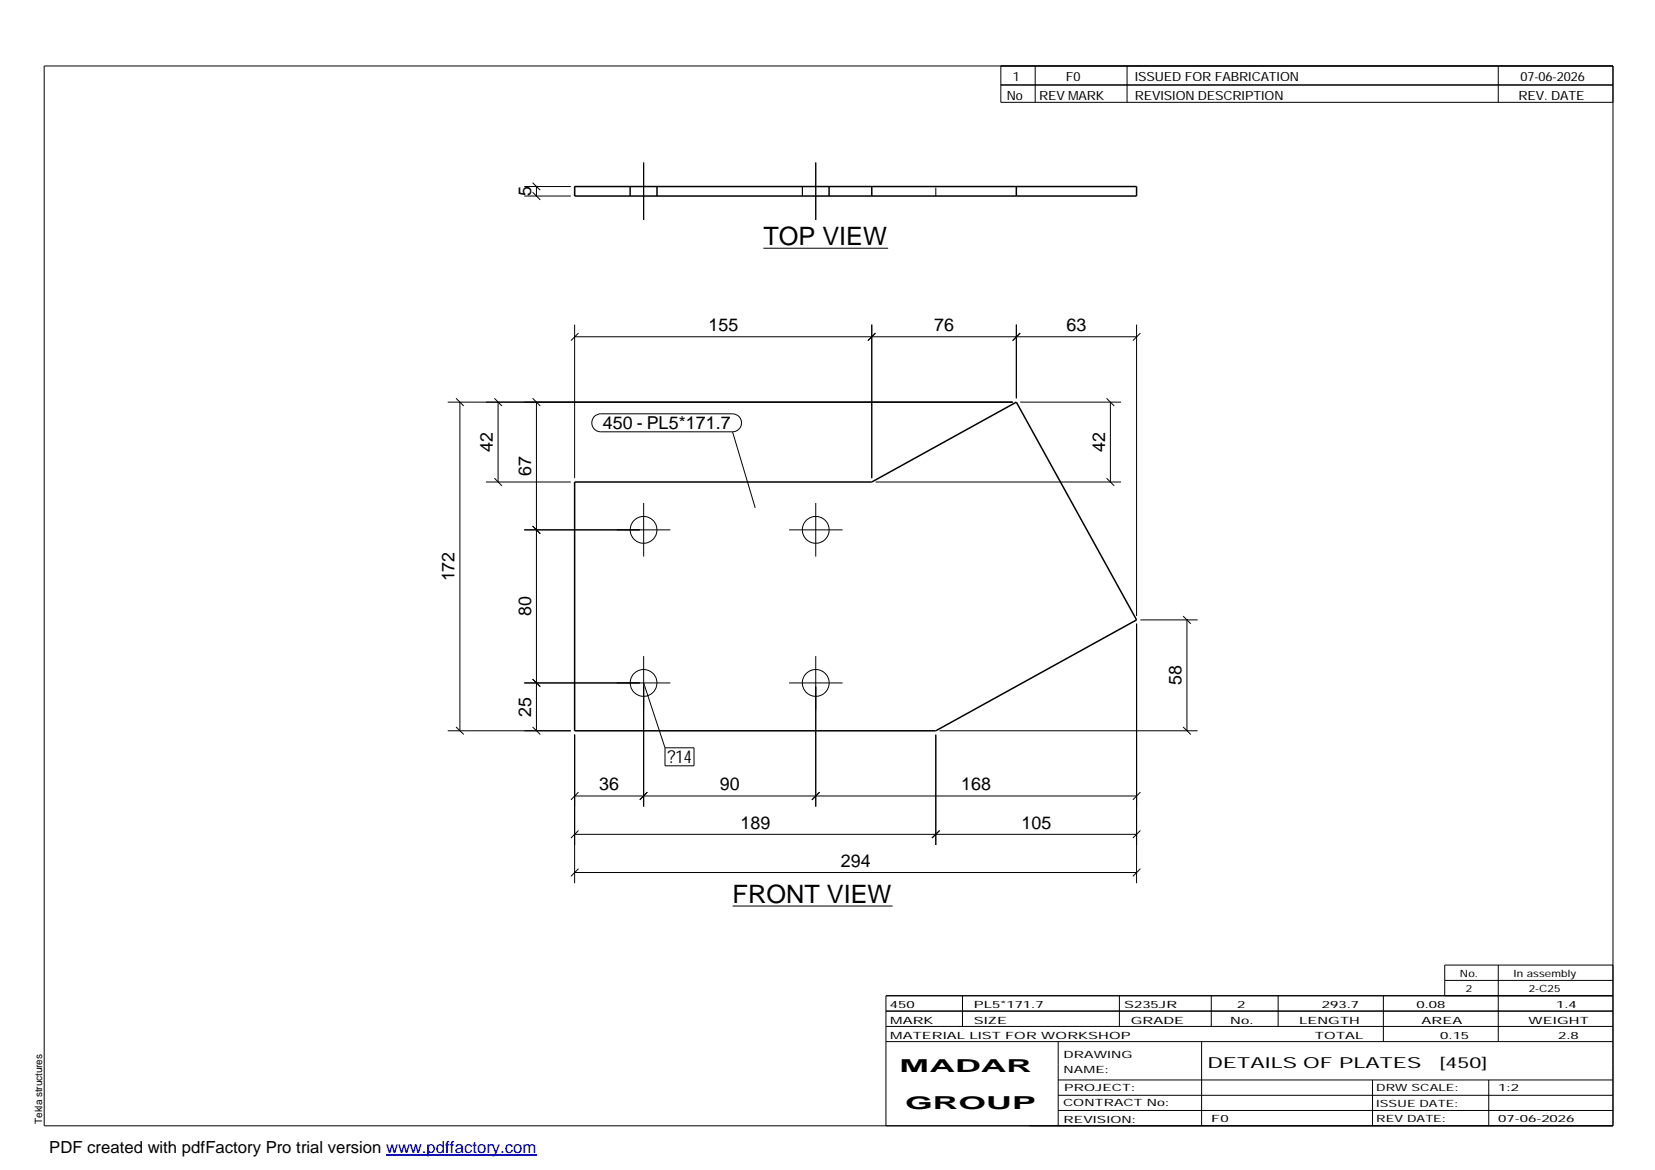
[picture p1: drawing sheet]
<svg xmlns="http://www.w3.org/2000/svg" width="420mm" height="297mm" viewBox="0 0 420 297" stroke-linecap="round" stroke-linejoin="round" font-family="sans-serif">
<g fill="none" stroke="#000" stroke-width=".25">
<path d="M11.2 16.7h398.3v269.1h-398.3zM254.1 16.7v9.3h155.4M262.8 16.7v9.3M286.1 16.7v9.3M380.4 16.7v9.3M254.1 21.6h155.4M133.1 49.8h11.8M133.1 47.4h11.8M135.2 48.8l2 1.9M135.2 46.4l2 1.9M136.2 47.4v2.4M160 47.4v2.4"/>
<path d="M163.4 41.3v14.5M166.8 47.4v2.4M203.7 47.4v2.4M207.1 41.3v14.5M210.5 47.4v2.4M193.8 63h31.7M145.9 82.4v39M145.9 85.5h142.6M146.9 84.6l-2 1.9M221.3 82.4v39M222.2 84.6l-1.9 1.9M258 82.4v18.7"/>
<path d="M259 84.6l-1.9 1.9M288.5 82.4v74M289.5 84.6l-1.9 1.9M113.7 102.1h143.4M115.8 101.1l1.9 2M116.8 102.1v83.4M125.5 101.1l1.9 2M126.4 102.1v20.3M135.2 101.1l2 2M136.2 102.1v83.4M150.9 105.7l.7-.4 .9-.2h33.5a2.29 2.29 0 0 1 2.3 2.2 2.29 2.29 0 0 1-2.3 2.3h-33.5a2.3 2.3 0 0 1-2.1-1.4 2.3 2.3 0 0 1 .5-2.5zM186 109.6l5.7 19.3"/>
<path d="M259 102.1h25.6M280.9 101.1l2 2M281.9 102.1v20.3M123.4 122.4h21.5M125.5 121.4l1.9 1.9M133.1 134.5h37.1M135.2 133.5l2 2M163.4 127.7v13.6M200.3 134.5h13.6M207.1 127.7v13.6M222.3 122.4h62.3M280.9 121.4l2 1.9"/>
<path d="M288.5 158.4v65.8M289.5 157.4h14.5M300.4 156.4l1.9 2M301.3 157.4v28.1M133.1 173.4h37.1M135.2 172.4l2 1.9M163.4 166.6v38.2M163.4 173.4l5.4 16.5M200.3 173.4h13.6M207.1 166.6v38.2M113.7 185.5h31.2M115.8 184.6l1.9 1.9"/>
<path d="M135.2 184.6l2 1.9M145.9 186.5v37.7M168.8 189.9h7.4v4.5h-7.4zM237.6 186.5v28M238.5 185.5h65.5M300.4 184.6l1.9 1.9M145.9 211.8h142.6M145.9 202.1h142.6M146.9 210.8l-2 2M146.9 201.1l-2 2M164.3 201.1l-1.9 2M208.1 201.1l-2 2"/>
<path d="M238.5 210.8l-1.9 2M289.5 210.8l-1.9 2M289.5 201.1l-1.9 2M145.9 221.5h142.6M146.9 220.5l-2 2M186 230h40.6M289.5 220.5l-1.9 2M224.9 256.7h184.6M244.3 252.8v7.8M284.2 252.8v7.8M307.5 252.8v7.8M324.5 252.8v7.8"/>
<path d="M351.2 252.8v11.6M366.8 248.9h42.7M380.4 245v19.4M409.5 245h-42.7v7.8M409.5 252.8h-184.6v33M224.9 264.4h184.6M224.9 260.6h184.6M268.6 264.4v21.4M268.6 274.2h140.9M268.6 278.1h140.9M305.1 264.4v21.4M348.4 274.2v11.6"/>
<path d="M378 274.2v11.6M268.6 281.9h140.9"/>
<circle cx="163.4" cy="134.5" r="3.4"/>
<circle cx="207.1" cy="134.5" r="3.4"/>
<circle cx="163.4" cy="173.4" r="3.4"/>
<circle cx="207.1" cy="173.4" r="3.4"/>
</g>
<path d="M145.9 47.4h142.6v2.4h-142.6zM221.3 47.4v2.4M258 47.4v2.4M145.9 122.4h75.4l36.7-20.3 30.5 55.3-50.9 28.1h-91.7z" fill="none" stroke="#000" stroke-width=".38"/>
<path d="M145.9 47.4v2.4M237.6 49.8v-2.4" fill="none" stroke="#000" stroke-width=".25" stroke-dasharray="2.1 2.1" stroke-linecap="butt"/>
<path d="M98 293.3h38.2" fill="none" stroke="#00f" stroke-width=".3"/>
<g font-size="6.4">
<text x="193.8" y="62.3">TOP VIEW</text>
<text x="186" y="229.3">FRONT VIEW</text>
</g>
<g font-size="4.5">
<text x="134.8" y="49.8" transform="rotate(-90 134.8 49.8)">5</text>
<text x="179.8" y="84.1">155</text>
<text x="237.2" y="84.1">76</text>
<text x="270.8" y="84.1">63</text>
<text x="153.1" y="109">450 - PL5*171.7</text>
<text x="125.1" y="114.8" transform="rotate(-90 125.1 114.8)">42</text>
<text x="280.5" y="114.8" transform="rotate(-90 280.5 114.8)">42</text>
<text x="134.8" y="120.8" transform="rotate(-90 134.8 120.8)">67</text>
<text x="115.4" y="147.6" transform="rotate(-90 115.4 147.6)">172</text>
<text x="134.8" y="156.4" transform="rotate(-90 134.8 156.4)">80</text>
<text x="300" y="174" transform="rotate(-90 300 174)">58</text>
<text x="134.8" y="182" transform="rotate(-90 134.8 182)">25</text>
<text x="169.4" y="193.8">?14</text>
<text x="152.1" y="200.7">36</text>
<text x="182.7" y="200.7">90</text>
<text x="244.1" y="200.7">168</text>
<text x="188" y="210.4">189</text>
<text x="259.3" y="210.4">105</text>
<text x="213.4" y="220.1">294</text>
<text x="228.4" y="272.3">MADAR</text>
<text x="229.8" y="281.6">GROUP</text>
</g>
<text font-size="4.2" x="12.5" y="292.7">PDF created with pdfFactory Pro trial version www.pdffactory.com</text>
<g font-size="3.9">
<text x="306.5" y="271.3">DETAILS OF PLATES</text>
<text x="365.4" y="271.3">[450]</text>
</g>
<g font-size="3.2">
<text x="257.1" y="20.5">1</text>
<text x="270.6" y="20.5">F0</text>
<text x="288.1" y="20.5">ISSUED FOR FABRICATION</text>
<text x="386" y="20.5">07-06-2026</text>
<text x="255.6" y="25.5">No</text>
<text x="263.8" y="25.5">REV MARK</text>
<text x="288.1" y="25.5">REVISION DESCRIPTION</text>
<text x="385.5" y="25.5">REV. DATE</text>
</g>
<g font-size="2.5">
<text x="370.6" y="247.9">No.</text>
<text x="372.1" y="251.8">2</text>
<text x="384.3" y="247.9">In assembly</text>
<text x="388.1" y="251.8">2-C25</text>
<text x="225.9" y="255.9">450</text>
<text x="247.3" y="255.9">PL5*171.7</text>
<text x="285.4" y="255.9">S235JR</text>
<text x="314.1" y="255.9">2</text>
<text x="335.6" y="255.9">293.7</text>
<text x="359.6" y="255.9">0.08</text>
<text x="395.1" y="255.9">1.4</text>
<text x="226" y="263.7">MATERIAL LIST FOR WORKSHOP</text>
<text x="226" y="259.9">MARK</text>
<text x="247.2" y="259.9">SIZE</text>
<text x="287.1" y="259.9">GRADE</text>
<text x="312.3" y="259.9">No.</text>
<text x="329.8" y="259.9">LENGTH</text>
<text x="333.8" y="263.7">TOTAL</text>
<text x="360.9" y="259.9">AREA</text>
<text x="365.6" y="263.7">0.15</text>
<text x="388.1" y="259.9">WEIGHT</text>
<text x="395.6" y="263.7">2.8</text>
<text x="270" y="268.5">DRAWING</text>
<text x="270" y="272.5">NAME:</text>
<text x="269.9" y="280.9">CONTRACT No:</text>
<text x="270.2" y="277">PROJECT:</text>
<text x="349.4" y="277.1">DRW SCALE:</text>
<text x="349.4" y="281">ISSUE DATE:</text>
<text x="380.4" y="277.1">1:2</text>
<text x="10.7" y="285.4" transform="rotate(-90 10.7 285.4)">Tekla structures</text>
<text x="270" y="285">REVISION:</text>
<text x="307.5" y="284.8">F0</text>
<text x="349.4" y="284.8">REV DATE:</text>
<text x="380.4" y="284.8">07-06-2026</text>
</g>
</svg>
